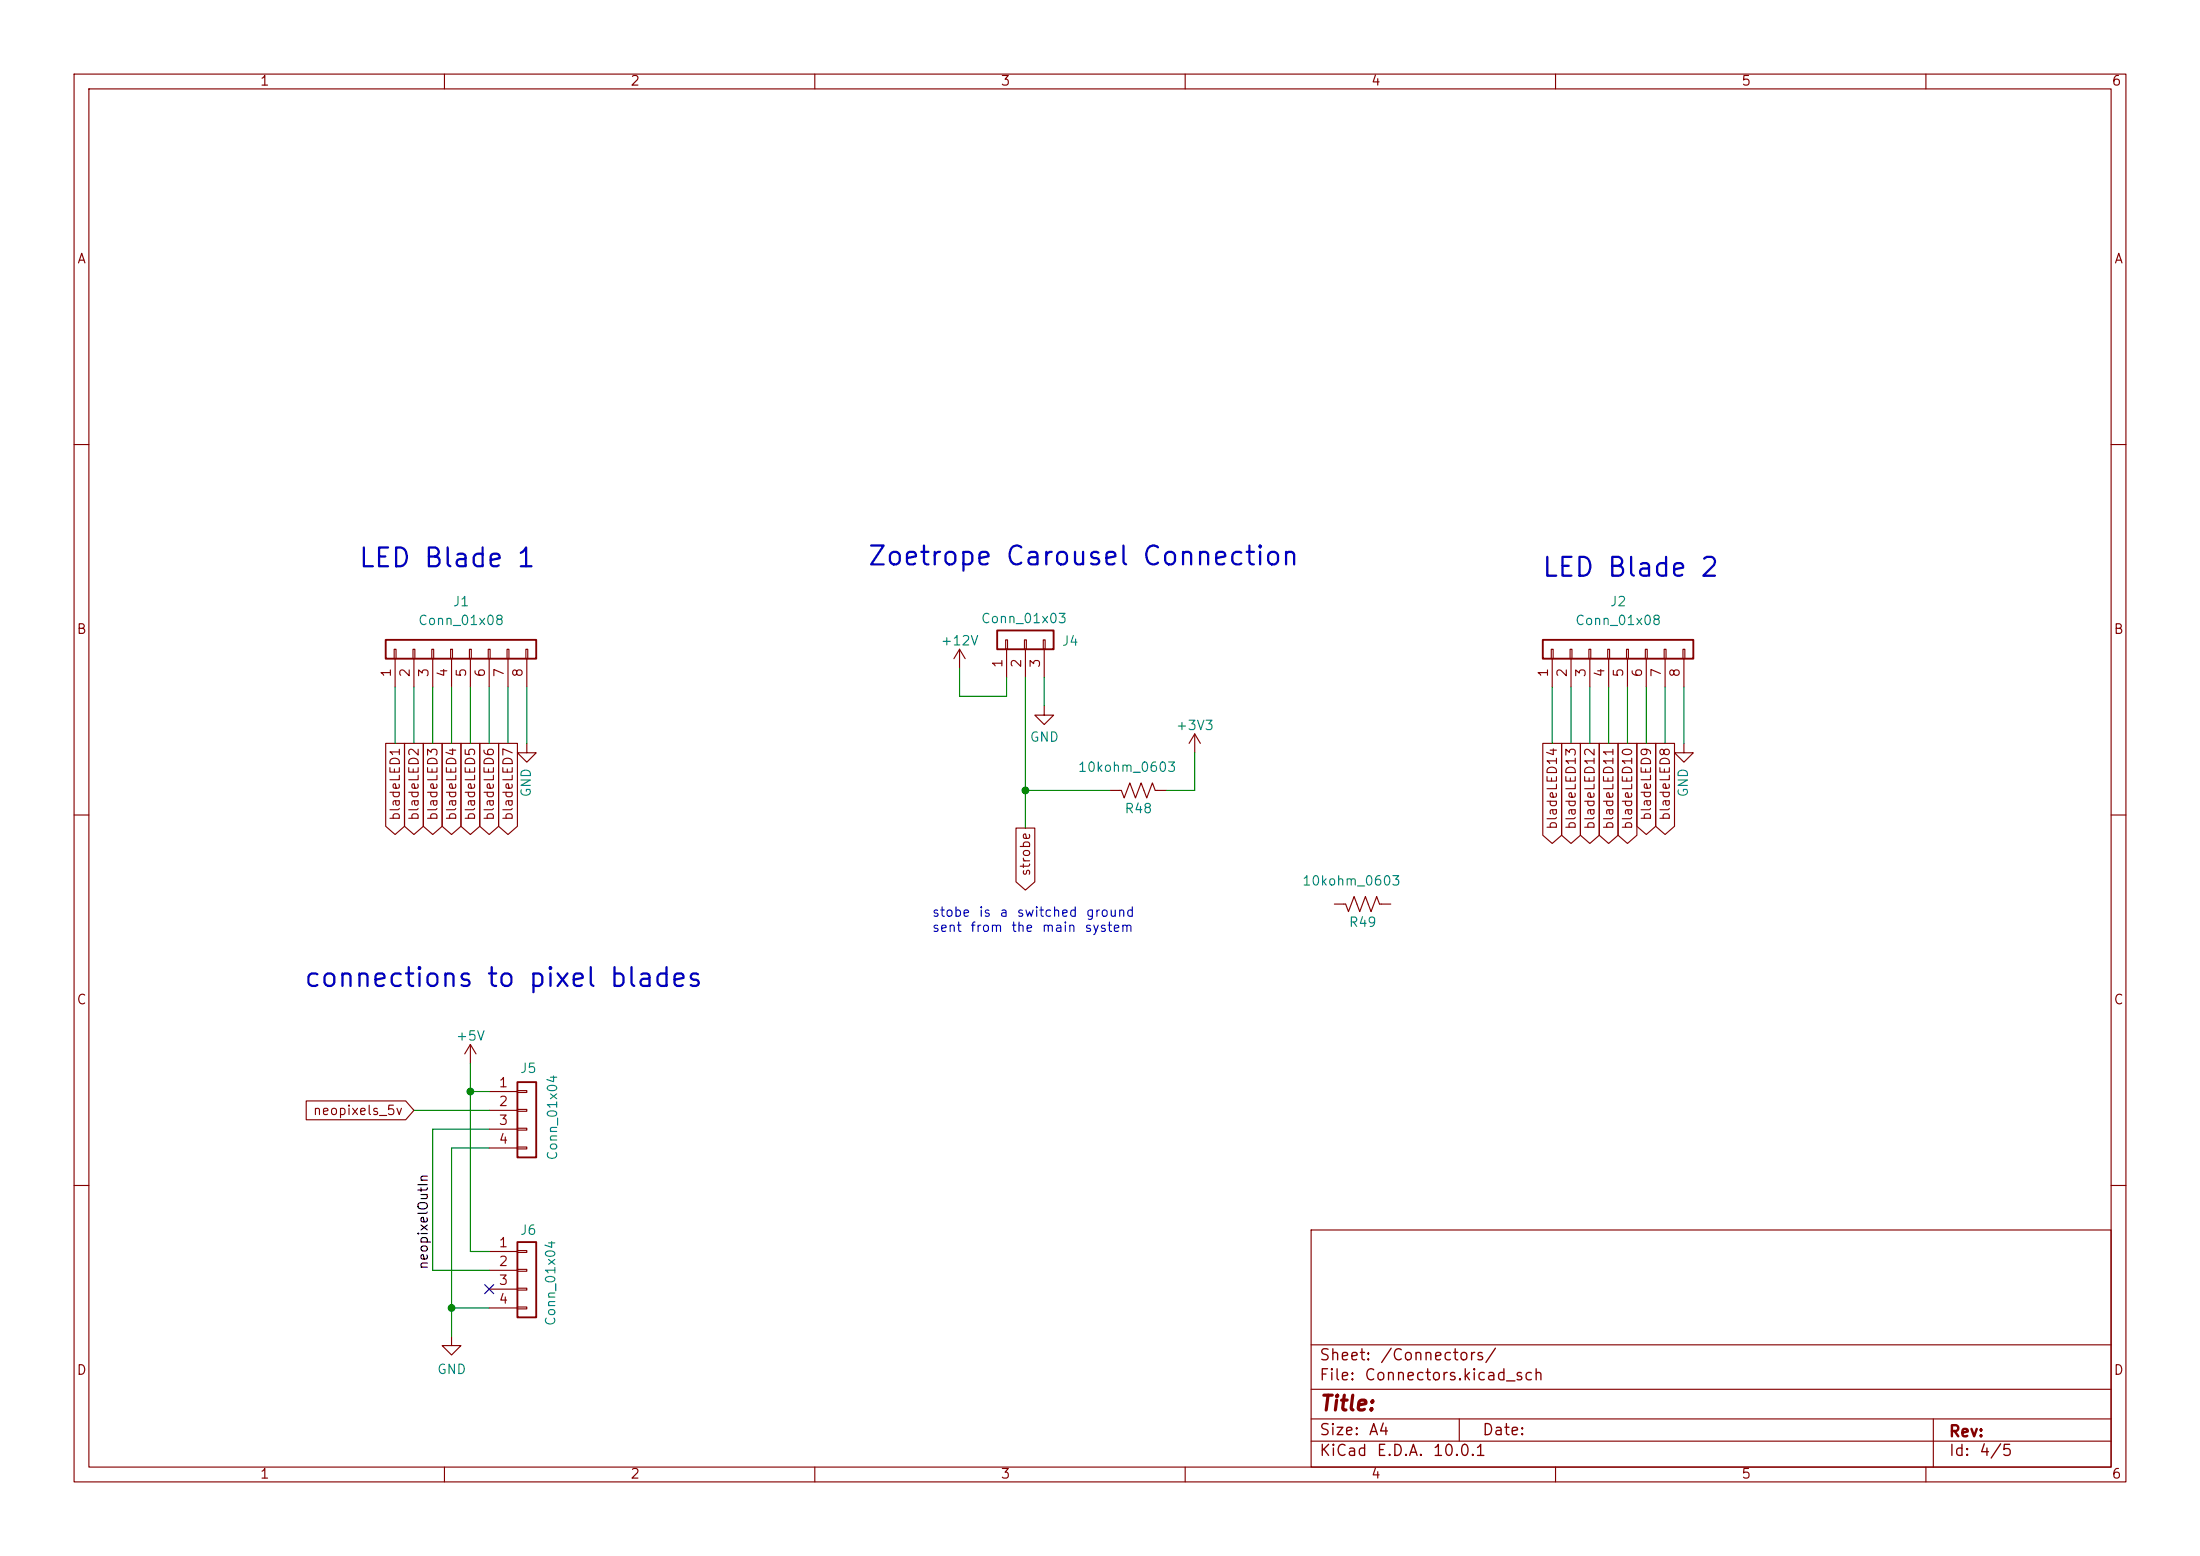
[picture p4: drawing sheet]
<svg xmlns="http://www.w3.org/2000/svg" width="297mm" height="210mm" viewBox="0 0 297 210" stroke-linecap="round" stroke-linejoin="round" font-family="sans-serif">
<g fill="none" stroke="#840000" stroke-width=".15">
<path d="M10 10h277v190h-277zM12 12h273v186h-273zM60 10v2M110 10v2M160 10v2M210 10v2M260 10v2M10 60h2M285 60h2M53.2 87.6h.3v1.3h-.3zM53.3 88.9v3.8M55.8 87.6h.2v1.3h-.2z"/>
<path d="M55.9 88.9v3.8M58.3 87.6h.2v1.3h-.2zM58.4 88.9v3.8M60.8 87.6h.3v1.3h-.3zM61 88.9v3.8M63.4 87.6h.2v1.3h-.2zM63.5 88.9v3.8M65.9 87.6h.3v1.3h-.3zM66 88.9v3.8M68.5 87.6h.2v1.3h-.2zM68.6 88.9v3.8M71 87.6h.2v1.3h-.2z"/>
<path d="M71.1 88.9v3.8M129.5 87.6l-.7 1.3M129.5 87.6l.8 1.3M129.5 87.6v2.6M135.8 86.4h.2v1.2h-.2zM135.9 87.6v3.8M138.3 86.4h.3v1.2h-.3zM138.4 87.6v3.8M140.8 86.4h.3v1.2h-.3zM141 95.3v1.2h1.2l-1.2 1.3-1.3-1.3h1.3M141 87.6v3.8M161.3 99.1l-.8 1.2"/>
<path d="M161.3 99.1l.8 1.2M161.3 99.1v2.5M209.4 87.6h.3v1.3h-.3zM209.5 88.9v3.8M212 87.6h.2v1.3h-.2zM212.1 88.9v3.8M214.5 87.6h.3v1.3h-.3zM214.6 88.9v3.8M217 87.6h.3v1.3h-.3zM217.2 88.9v3.8M219.6 87.6h.2v1.3h-.2zM219.7 88.9v3.8"/>
<path d="M222.1 87.6h.3v1.3h-.3zM222.2 88.9v3.8M224.7 87.6h.2v1.3h-.2zM224.8 88.9v3.8M227.2 87.6h.3v1.3h-.3zM227.3 88.9v3.8M10 110h2M52.1 100.3h2.5v11.2l-1.3 1.1-1.2-1.1zM54.6 100.3h2.6v11.2l-1.3 1.1-1.3-1.1zM57.1 100.3h2.6v11.2l-1.3 1.1-1.3-1.1zM59.7 100.3h2.5v11.2l-1.2 1.1-1.3-1.1zM62.2 100.3h2.6v11.2l-1.3 1.1-1.3-1.1z"/>
<path d="M64.8 100.3h2.5v11.2l-1.3 1.1-1.2-1.1zM67.3 100.3h2.6v11.2l-1.3 1.1-1.3-1.1zM71.1 100.3v1.3h1.3l-1.3 1.3-1.3-1.3h1.3M137.2 111.8h2.5v7.2l-1.3 1.1-1.2-1.1zM149.9 106.7h1.5l.4 1 .7-2 .8 2 .8-2 .7 2 .8-2 .4 1h1.5M208.3 100.3h2.5v12.4l-1.3 1.1-1.2-1.1zM210.8 100.3h2.6v12.4l-1.3 1.1-1.3-1.1zM213.4 100.3h2.5v12.4l-1.3 1.1-1.2-1.1zM215.9 100.3h2.5v12.4l-1.2 1.1-1.3-1.1zM218.4 100.3h2.6v12.4l-1.3 1.1-1.3-1.1zM221 100.3h2.5v11.2l-1.3 1.1-1.2-1.1zM223.5 100.3h2.6v11.2l-1.3 1.1-1.3-1.1z"/>
<path d="M227.3 100.3v1.3h1.3l-1.3 1.3-1.2-1.3h1.2M285 110h2M180.1 122h1.6l.3 1 .8-2 .8 2 .7-2 .8 2 .8-2 .3 1h1.6M41.3 148.6h13.5l1.1 1.3-1.1 1.2h-13.5zM63.5 141v2.5M63.5 141l-.8 1.2M63.5 141l.8 1.2M66 147.3h3.8M66 149.9h3.8M66 152.4h3.8M66 154.9h3.8M69.8 147.2h1.3v.2h-1.3z"/>
<path d="M69.8 149.7h1.3v.3h-1.3zM69.8 152.3h1.3v.2h-1.3zM69.8 154.8h1.3v.3h-1.3zM10 160h2M66 168.9h3.8M66 171.5h3.8M66 174h3.8M66 176.5h3.8M69.8 168.8h1.3v.2h-1.3zM69.8 171.3h1.3v.3h-1.3zM69.8 173.9h1.3v.2h-1.3zM69.8 176.4h1.3v.3h-1.3z"/>
<path d="M177 166h108v32h-108zM285 160h2M60 198v2M61 180.3v1.3h1.2l-1.2 1.3-1.3-1.3h1.3M110 198v2M160 198v2M177 194.5h108M177 191.5h108M177 187.5h108M177 181.5h108M197 191.5v3M210 198v2"/>
<path d="M260 198v2M261 191.5v6.5"/>
</g>
<path d="M52.1 86.4h20.3v2.5h-20.3zM134.6 85.1h7.6v2.5h-7.6zM208.3 86.4h20.3v2.5h-20.3zM69.8 146.1h2.6v10.1h-2.6zM69.8 167.6h2.6v10.2h-2.6z" fill="none" stroke="#840000" stroke-width=".25"/>
<g fill="none" stroke="#008400" stroke-width=".15">
<path d="M53.3 92.7v7.6M55.9 92.7v7.6M58.4 92.7v7.6M61 92.7v7.6M63.5 92.7v7.6M66 92.7v7.6M68.6 92.7v7.6M71.1 92.7v7.6M129.5 90.2v3.8h6.4v-2.6M138.4 91.4v20.4M141 91.4v3.9M209.5 92.7v7.6"/>
<path d="M212.1 92.7v7.6M214.6 92.7v7.6M217.2 92.7v7.6M219.7 92.7v7.6M222.2 92.7v7.6M224.8 92.7v7.6M227.3 92.7v7.6M138.4 106.7h11.5M161.3 101.6v5.1h-3.8M55.9 149.9h10.1M63.5 143.5v25.4h2.5M63.5 147.3h2.5"/>
<path d="M66 152.4h-7.6v19.1h7.6M66 154.9h-5v25.4M61 176.5h5"/>
</g>
<path d="M65.4 173.4l1.2 1.2M66.6 173.4l-1.2 1.2" fill="none" stroke="#000084" stroke-width=".15"/>
<g fill="#008400" stroke="#008400" stroke-width=".14">
<circle cx="61" cy="176.5" r=".46"/>
<circle cx="63.5" cy="147.3" r=".46"/>
<circle cx="138.4" cy="106.7" r=".46"/>
</g>
<g font-size="2.5" fill="#0000c2">
<text x="48.3" y="77.2">LED Blade 1</text>
<text x="117" y="76.9">Zoetrope Carousel Connection</text>
<text x="208" y="78.5">LED Blade 2</text>
<text x="40.9" y="133.8">connections to pixel blades</text>
</g>
<text font-size="2" fill="#840000" x="178" y="190.9">Title:</text>
<g font-size="1.5" fill="#840000">
<text x="178" y="184">Sheet:</text>
<text x="186.2" y="184">/Connectors/</text>
<text x="178" y="186.7">File:</text>
<text x="184.1" y="186.7">Connectors.kicad_sch</text>
<text x="178" y="196.9">KiCad</text>
<text x="178" y="194.1">Size:</text>
<text x="184.7" y="194.1">A4</text>
<text x="185.7" y="196.9">E.D.A.</text>
<text x="193.3" y="196.9">10.0.1</text>
<text x="200" y="194.1">Date:</text>
<text x="263" y="194.3">Rev:</text>
<text x="263" y="196.9">Id:</text>
<text x="267.1" y="196.9">4/5</text>
</g>
<g font-size="1.3" fill="#840000">
<text x="35" y="11.9">1</text>
<text x="85" y="11.9">2</text>
<text x="135" y="11.9">3</text>
<text x="185" y="11.9">4</text>
<text x="235" y="11.9">5</text>
<text x="285" y="11.9">6</text>
<text x="10.3" y="35.9">A</text>
<text x="285.3" y="35.9">A</text>
<text x="10.3" y="85.9">B</text>
<text x="285.3" y="85.9">B</text>
<text x="53.1" y="91.5" transform="rotate(-90 53.1 91.5)">1</text>
<text x="55.6" y="91.5" transform="rotate(-90 55.6 91.5)">2</text>
<text x="58.2" y="91.5" transform="rotate(-90 58.2 91.5)">3</text>
<text x="60.7" y="91.5" transform="rotate(-90 60.7 91.5)">4</text>
<text x="63.2" y="91.5" transform="rotate(-90 63.2 91.5)">5</text>
<text x="65.8" y="91.5" transform="rotate(-90 65.8 91.5)">6</text>
<text x="68.3" y="91.5" transform="rotate(-90 68.3 91.5)">7</text>
<text x="70.9" y="91.5" transform="rotate(-90 70.9 91.5)">8</text>
<text x="135.6" y="90.2" transform="rotate(-90 135.6 90.2)">1</text>
<text x="138.2" y="90.2" transform="rotate(-90 138.2 90.2)">2</text>
<text x="140.7" y="90.2" transform="rotate(-90 140.7 90.2)">3</text>
<text x="209.3" y="91.5" transform="rotate(-90 209.3 91.5)">1</text>
<text x="211.8" y="91.5" transform="rotate(-90 211.8 91.5)">2</text>
<text x="214.4" y="91.5" transform="rotate(-90 214.4 91.5)">3</text>
<text x="216.9" y="91.5" transform="rotate(-90 216.9 91.5)">4</text>
<text x="219.5" y="91.5" transform="rotate(-90 219.5 91.5)">5</text>
<text x="222" y="91.5" transform="rotate(-90 222 91.5)">6</text>
<text x="224.5" y="91.5" transform="rotate(-90 224.5 91.5)">7</text>
<text x="227.1" y="91.5" transform="rotate(-90 227.1 91.5)">8</text>
<text x="54.3" y="110.9" transform="rotate(-90 54.3 110.9)">bladeLED1</text>
<text x="56.8" y="110.9" transform="rotate(-90 56.8 110.9)">bladeLED2</text>
<text x="59.4" y="110.9" transform="rotate(-90 59.4 110.9)">bladeLED3</text>
<text x="61.9" y="110.9" transform="rotate(-90 61.9 110.9)">bladeLED4</text>
<text x="64.5" y="110.9" transform="rotate(-90 64.5 110.9)">bladeLED5</text>
<text x="67" y="110.9" transform="rotate(-90 67 110.9)">bladeLED6</text>
<text x="69.5" y="110.9" transform="rotate(-90 69.5 110.9)">bladeLED7</text>
<text x="210.5" y="112.1" transform="rotate(-90 210.5 112.1)">bladeLED14</text>
<text x="213" y="112.1" transform="rotate(-90 213 112.1)">bladeLED13</text>
<text x="215.6" y="112.1" transform="rotate(-90 215.6 112.1)">bladeLED12</text>
<text x="218.1" y="112.1" transform="rotate(-90 218.1 112.1)">bladeLED11</text>
<text x="220.7" y="112.1" transform="rotate(-90 220.7 112.1)">bladeLED10</text>
<text x="223.2" y="110.9" transform="rotate(-90 223.2 110.9)">bladeLED9</text>
<text x="225.7" y="110.9" transform="rotate(-90 225.7 110.9)">bladeLED8</text>
<text x="139.4" y="118.4" transform="rotate(-90 139.4 118.4)">strobe</text>
<text x="10.3" y="135.9">C</text>
<text x="285.3" y="135.9">C</text>
<text x="67.2" y="147.1">1</text>
<text x="67.2" y="149.6">2</text>
<text x="42.2" y="150.8">neopixels_5v</text>
<text x="67.2" y="152.1">3</text>
<text x="67.2" y="154.7">4</text>
<text x="67.2" y="168.7">1</text>
<text x="67.2" y="171.2">2</text>
<text x="67.2" y="173.7">3</text>
<text x="67.2" y="176.3">4</text>
<text x="10.3" y="185.9">D</text>
<text x="285.3" y="185.9">D</text>
<text x="35" y="199.9">1</text>
<text x="85" y="199.9">2</text>
<text x="135" y="199.9">3</text>
<text x="185" y="199.9">4</text>
<text x="235" y="199.9">5</text>
<text x="285" y="199.9">6</text>
</g>
<g font-size="1.3" fill="#008484">
<text x="61" y="82.1">J1</text>
<text x="217.2" y="82.1">J2</text>
<text x="56.4" y="84.7">Conn_01x08</text>
<text x="126.9" y="87.4">+12V</text>
<text x="132.3" y="84.4">Conn_01x03</text>
<text x="143.3" y="87.5">J4</text>
<text x="212.6" y="84.7">Conn_01x08</text>
<text x="138.9" y="100.4">GND</text>
<text x="158.6" y="98.9">+3V3</text>
<text x="72" y="107.7" transform="rotate(-90 72 107.7)">GND</text>
<text x="145.4" y="104.5">10kohm_0603</text>
<text x="228.2" y="107.7" transform="rotate(-90 228.2 107.7)">GND</text>
<text x="151.7" y="110.1">R48</text>
<text x="175.7" y="119.8">10kohm_0603</text>
<text x="182" y="125.4">R49</text>
<text x="61.5" y="140.8">+5V</text>
<text x="70.1" y="145.1">J5</text>
<text x="75.5" y="156.7" transform="rotate(-90 75.5 156.7)">Conn_01x04</text>
<text x="70.1" y="167">J6</text>
<text x="75.3" y="179.1" transform="rotate(-90 75.3 179.1)">Conn_01x04</text>
<text x="58.9" y="185.8">GND</text>
</g>
<g font-size="1.3" fill="#0000c2">
<text x="125.7" y="124.1">stobe</text>
<text x="132" y="124.1">is</text>
<text x="134.8" y="124.1">a</text>
<text x="137.2" y="124.1">switched</text>
<text x="146.5" y="124.1">ground</text>
<text x="125.7" y="126.1">sent</text>
<text x="130.9" y="126.1">from</text>
<text x="136.4" y="126.1">the</text>
<text x="140.6" y="126.1">main</text>
<text x="146.3" y="126.1">system</text>
</g>
<text font-size="1.3" x="58.1" y="171.5" transform="rotate(-90 58.1 171.5)">neopixelOutIn</text>
</svg>
